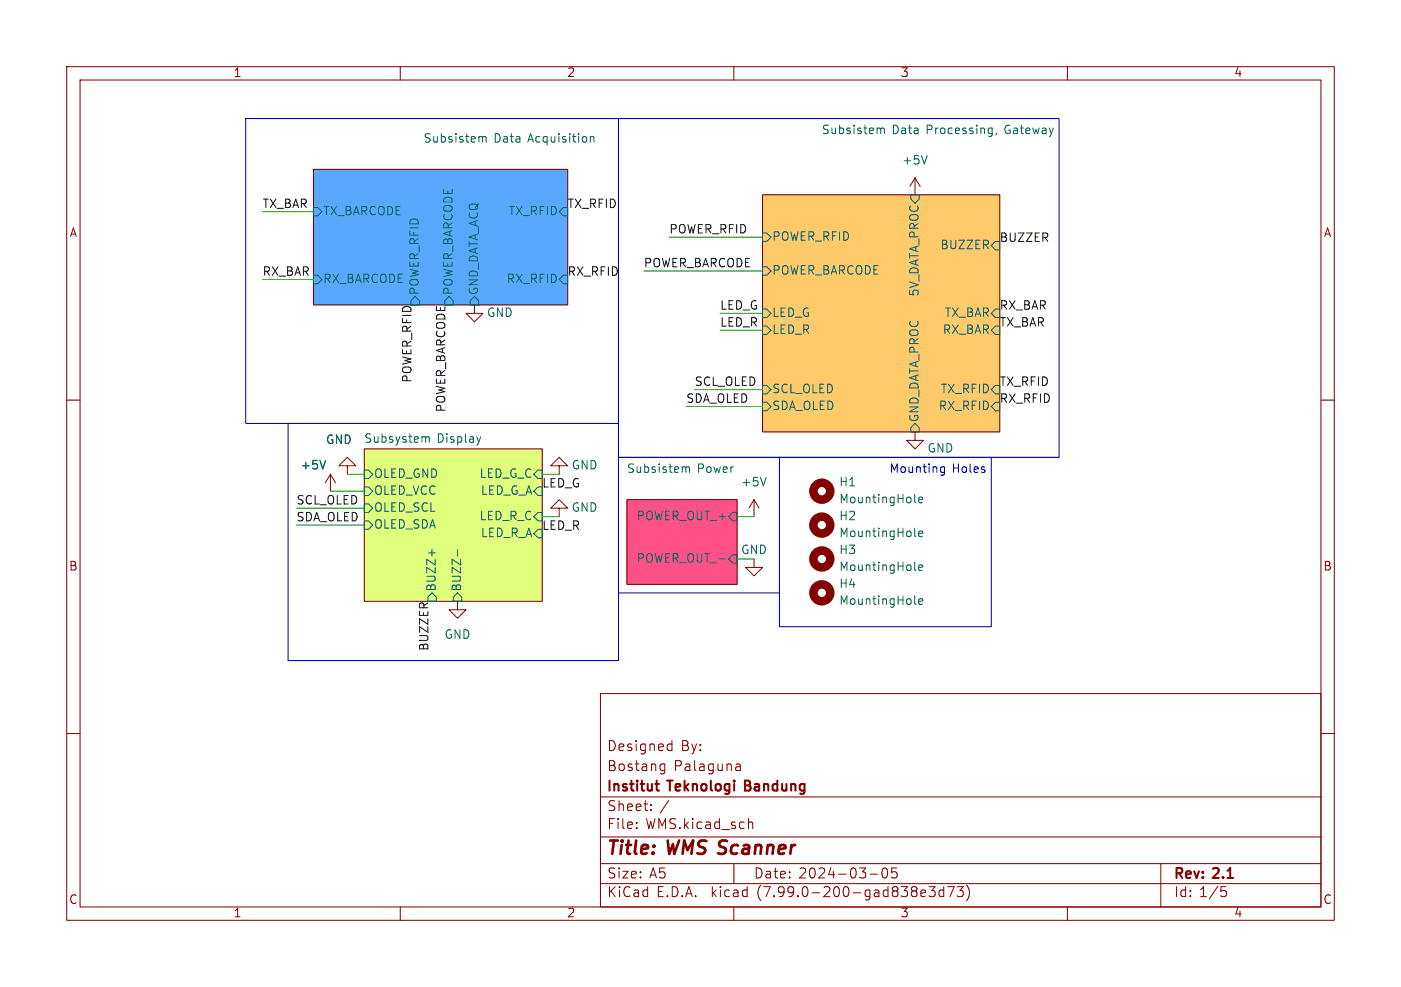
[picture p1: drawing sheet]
<svg xmlns="http://www.w3.org/2000/svg" width="210mm" height="148mm" viewBox="0 0 210 148" stroke-linecap="round" stroke-linejoin="round" font-family="sans-serif">
<g fill="none" stroke="#840000" stroke-width=".15">
<path d="M10 10h190v128h-190zM12 12h186v124h-186zM60 10v2M110 10v2M160 10v2M47 25.4h38.1v20.3h-38.1zM114.3 29.2h35.6v35.6h-35.6zM137.2 26.7l-.8 1.2M137.2 26.7v2.5M137.2 26.7l.7 1.2M10 60h2M71.1 45.7v1.3h1.3l-1.3 1.3-1.3-1.3h1.3"/>
<path d="M198 60h2M49.5 71.1l-.7 1.3M49.5 71.1v2.6M49.5 71.1l.8 1.3M52.1 69.9h1.2l-1.2-1.3-1.3 1.3h1.3v1.2M54.6 67.3h26.7v22.9h-26.7zM83.8 69.9h1.3l-1.3-1.3-1.3 1.3h1.3v1.2M83.8 76.2h1.3l-1.3-1.3-1.3 1.3h1.3v1.3M94 74.9h16.5v12.7h-16.5zM113 74.9l-.7 1.3M113 74.9v2.6M113 74.9l.8 1.3"/>
<path d="M137.2 64.8v1.2h1.2l-1.2 1.3-1.3-1.3h1.3M68.6 90.2v1.2h1.2l-1.2 1.3-1.3-1.3h1.3M113 83.8v1.3h1.3l-1.3 1.3-1.2-1.3h1.2M10 110h2M90 104h108v32h-108zM90 119.5h108M99.2 114.6h.4M99.6 114.6v1.2a.41 .41 0 0 1-.5 .3M99.6 115.5l-.4 .1M100.3 111.6h.4M100.7 111.1v1.5M100.7 112.5l-.4 .1"/>
<path d="M110.5 114.6h.3l.2 .2v.8M111 115.5l-.5 .1M111 114.9l-.5 .1M198 110h2M60 136v2M90 132.5h108M90 129.5h108M90 125.5h108M95.4 124.1v.2M95.4 123.3v.2M97.6 121.4v.2M97.6 120.6v.2"/>
<path d="M110 136v2M110 129.5v3M112.3 123.3h.5v1M130.4 131.1h1.2M132.4 130.2h.3a.94 .94 0 0 1 0 1.5h-.2a1 1 0 0 1-.1-1.5zM134.4 130.2h-.7l-.1 .7 .2-.2 .5 .1 .2 .2-.1 .5-.2 .2h-.4l-.2-.2M139.2 133h1l-.5 .5a.41 .41 0 0 1 .5 .3v.4l-.2 .2-.5 .1-.3-.2M141.5 133.5h-.5l-.2 .2v.5l.1 .2h.6M141.5 133v1.5M142 133h1l-.6 1.5M143.5 133h.9l-.5 .5a.41 .41 0 0 1 .5 .3v.4l-.2 .2-.5 .1-.2-.2M144.9 132.7a1.72 1.72 0 0 1 0 2.3"/>
<path d="M160 136v2M174 129.5v6.5M183.2 133.5h.4l.2 .3v.4l-.1 .2-.5 .1"/>
</g>
<path d="M98.2 117.6h.6M98.6 118.6h.2" fill="none" stroke="#840000" stroke-width=".3"/>
<path d="M94 74.9h16.5v12.7h-16.5z" fill="#ff5087" stroke="#ff5087" stroke-width=".15"/>
<path d="M47 25.4h38.1v20.3h-38.1z" fill="#59a7ff" stroke="#59a7ff" stroke-width=".15"/>
<path d="M114.3 29.2h35.6v35.6h-35.6z" fill="#ffcb6a" stroke="#ffcb6a" stroke-width=".15"/>
<path d="M54.6 67.3h26.7v22.9h-26.7z" fill="#e0ff7c" stroke="#e0ff7c" stroke-width=".15"/>
<g fill="none" stroke="#006464" stroke-width=".15">
<path d="M131.8 19.2l.2 .2M132 19.4v.6M132 19.4l.2-.2 .3 .1 .1 .7M148.6 19.2l.1 .1M148.7 19.2v1l-.1 .2M148.7 20h-.1M149.4 20l-.1 .2M47 31.1h.6l.7 .7-.7 .6h-.6zM72.1 20.5l.2 .1M72.3 20.6v.7M72.3 20.6l.2-.1h.3l.1 .8M84.5 31.1h.6v1.3h-.6l-.7-.6z"/>
<path d="M88.5 20.6l.2-.1h.3v.8M88.5 20.5v.8M114.3 34.9h.6l.7 .7-.7 .6h-.6zM136.5 29.2h1.3v.6l-.6 .7-.7-.7zM139 23.3l-.4 1.3M149.2 36.2h.7v1.3h-.7l-.6-.7zM47 41.3h.6l.7 .6-.7 .6h-.6zM62.2 44.5l.7 .6v.6h-1.3v-.6zM67.3 44.5l.6 .6v.6h-1.2v-.6zM71.1 44.5l.7 .6v.6h-1.3v-.6zM84.5 41.3h.6v1.2h-.6l-.7-.6zM114.3 46.4h.6l.7 .6-.7 .6h-.6z"/>
<path d="M114.3 48.9h.6l.7 .6-.7 .7h-.6zM114.3 57.8h.6l.7 .6-.7 .7h-.6zM114.3 40h.6l.7 .6-.7 .7h-.6zM149.2 48.9h.7v1.3h-.7l-.6-.7zM149.2 57.8h.7v1.3h-.7l-.6-.7zM149.2 46.4h.7v1.2h-.7l-.6-.6zM48.8 69l-.4 1.3M54.6 73h.6l.7 .7-.7 .6h-.6zM54.6 75.6h.6l.7 .6-.7 .6h-.6zM54.6 70.5h.6l.7 .6-.7 .7h-.6zM54.6 78.1h.6l.7 .6-.7 .7h-.6zM63.9 65.5h.4v.8"/>
<path d="M72.1 65.5l-.3 .8M80 71.1l.6-.6h.7v1.3h-.7zM80.6 73h.7v1.3h-.7l-.6-.6zM80.6 76.8h.7v1.3h-.7l-.6-.6zM80.6 79.4h.7v1.2h-.7l-.6-.6zM102.6 70l.2 .2M102.8 70.2v.6M102.8 70.2l.2-.2 .3 .1 .1 .7M109.9 76.8h.6v1.3h-.6l-.7-.6zM114.3 60.3h.6l.7 .7-.7 .6h-.6zM114.8 71.6l-.4 1.3M137.2 63.5l.6 .6v.7h-1.3v-.7z"/>
<path d="M137.2 75.3l.1 .1M137.7 75l.6-.1v-.3h-.4l-.2 .1 .1 .6h.5M149.2 60.3h.7v1.3h-.7l-.6-.6zM64.8 82.4v1M64.8 88.9l.6 .6v.7h-1.3v-.7zM68.6 82.4v1M68.6 88.9l.6 .6v.7h-1.3v-.7zM109.9 83.2h.6v1.3h-.6l-.7-.7zM137.2 80.4l.1 .1M137.2 85.5l.1 .1M137.2 90.6h.1M137.7 80.1l.6-.2v-.2l-.4-.1-.2 .2 .1 .6h.5"/>
<path d="M137.7 85.1l.6-.1v-.2l-.4-.1-.2 .2 .1 .6h.5M137.7 90.2l.6-.1v-.2l-.4-.1-.2 .2 .1 .6h.5"/>
</g>
<g fill="none" stroke="#840000" stroke-width="1.3">
<circle cx="123.2" cy="73.7" r="1.27"/>
<circle cx="123.2" cy="78.7" r="1.27"/>
<circle cx="123.2" cy="88.9" r="1.27"/>
<circle cx="123.2" cy="83.8" r="1.27"/>
</g>
<path d="M36.8 17.8h55.9v45.7h-55.9zM92.7 17.8h66v50.8h-66zM43.2 63.5h49.5v35.6h-49.5zM92.7 68.6h24.1v20.3h-24.1zM116.8 68.6h31.8v25.4h-31.8zM141.1 70.8h.5M141.1 70.1h.5M141.6 70v1l-.3 .3-.3-.1" fill="none" stroke="#0000c2" stroke-width=".15"/>
<g fill="none" stroke="#009600" stroke-width=".15">
<path d="M39.4 31.8h7.6M100.3 35.6h14M39.4 41.9h7.6M96.5 40.6h17.8M104.1 58.4h10.2M107.9 47h6.4M107.9 49.5h6.4M44.4 78.7h10.2M44.4 76.2h10.2M49.5 73.7h5.1M52.1 71.1h2.5M81.3 71.1h2.5"/>
<path d="M81.3 77.5h2.5M102.9 61h11.4M110.5 77.5h2.5M110.5 83.8h2.5"/>
</g>
<g font-size="2.8" fill="#840000">
<text x="91" y="128.8">Title:</text>
<text x="100.1" y="128.8">WMS Scanner</text>
</g>
<g font-size="2.1" fill="#840000">
<text x="91" y="112.9">Designed</text>
<text x="102.1" y="112.9">By:</text>
<text x="91" y="119.1">Institut</text>
<text x="91" y="115.9">Bostang</text>
<text x="100.3" y="119.1">Teknologi</text>
<text x="101" y="115.9">Palaguna</text>
<text x="112.2" y="119.1">Bandung</text>
<text x="91" y="124.6">File:</text>
<text x="91" y="121.9">Sheet:</text>
<text x="96.8" y="124.6">WMS.kicad_sch</text>
<text x="98.9" y="121.9">/</text>
<text x="91" y="134.8">KiCad</text>
<text x="91" y="132">Size:</text>
<text x="97.3" y="132">A5</text>
<text x="98.4" y="134.8">E.D.A.</text>
<text x="106.7" y="134.8">kicad</text>
<text x="113" y="132">Date:</text>
<text x="113.6" y="134.8">(7.99.0-200-gad838e3d73)</text>
<text x="119.7" y="132">2024-03-05</text>
<text x="176" y="132.2">Rev:</text>
<text x="176" y="134.8">Id: 1/5</text>
<text x="182" y="132.2">2.1</text>
</g>
<g font-size="1.8" fill="#840000">
<text x="35" y="11.8">1</text>
<text x="85" y="11.8">2</text>
<text x="135" y="11.8">3</text>
<text x="185" y="11.8">4</text>
<text x="10.4" y="35.8">A</text>
<text x="198.4" y="35.8">A</text>
<text x="10.3" y="85.8">B</text>
<text x="198.3" y="85.8">B</text>
<text x="10.3" y="135.8">C</text>
<text x="35" y="137.8">1</text>
<text x="85" y="137.8">2</text>
<text x="135" y="137.8">3</text>
<text x="185" y="137.8">4</text>
<text x="198.3" y="135.8">C</text>
</g>
<g font-size="1.8" fill="#006464">
<text x="63.5" y="21.6">Subsistem</text>
<text x="74.1" y="21.6">Data</text>
<text x="79.2" y="21.6">Acquisition</text>
<text x="123.2" y="20.3">Subsistem</text>
<text x="133.8" y="20.3">Data</text>
<text x="138.9" y="20.3">Processing,</text>
<text x="150.8" y="20.3">Gateway</text>
<text x="135.2" y="25">+5V</text>
<text x="48.5" y="32.6">TX_BARCODE</text>
<text x="76.1" y="32.6">TX_RFID</text>
<text x="115.8" y="41.5">POWER_BARCODE</text>
<text x="115.8" y="36.4">POWER_RFID</text>
<text x="140.8" y="37.7">BUZZER</text>
<text x="48.5" y="42.7">RX_BARCODE</text>
<text x="63.1" y="44.3" transform="rotate(-90 63.1 44.3)">POWER_RFID</text>
<text x="68.1" y="44.3" transform="rotate(-90 68.1 44.3)">POWER_BARCODE</text>
<text x="71.9" y="44.3" transform="rotate(-90 71.9 44.3)">GND_DATA_ACQ</text>
<text x="72.9" y="47.8">GND</text>
<text x="75.8" y="42.7">RX_RFID</text>
<text x="115.8" y="47.8">LED_G</text>
<text x="138" y="44.6" transform="rotate(-90 138 44.6)">5V_DATA_PROC</text>
<text x="141.5" y="47.8">TX_BAR</text>
<text x="115.8" y="50.4">LED_R</text>
<text x="141.2" y="50.4">RX_BAR</text>
<text x="115.8" y="59.2">SCL_OLED</text>
<text x="140.9" y="59.2">TX_RFID</text>
<text x="115.8" y="61.8">SDA_OLED</text>
<text x="138" y="63.3" transform="rotate(-90 138 63.3)">GND_DATA_PROC</text>
<text x="140.6" y="61.8">RX_RFID</text>
<text x="45" y="70.7">+5V</text>
<text x="48.8" y="66.9">GND</text>
<text x="54.6" y="66.6">Subsystem</text>
<text x="56.1" y="71.9">OLED_GND</text>
<text x="65.5" y="66.6">Display</text>
<text x="71.8" y="71.9">LED_G_C</text>
<text x="85.6" y="70.7">GND</text>
<text x="94" y="71.1">Subsistem</text>
<text x="104.5" y="71.1">Power</text>
<text x="139" y="68.1">GND</text>
<text x="56.1" y="74.5">OLED_VCC</text>
<text x="56.1" y="77">OLED_SCL</text>
<text x="72" y="74.5">LED_G_A</text>
<text x="85.6" y="77">GND</text>
<text x="111" y="73.2">+5V</text>
<text x="125.7" y="73.2">H1</text>
<text x="125.7" y="75.8">MountingHole</text>
<text x="56.1" y="79.6">OLED_SDA</text>
<text x="71.8" y="78.3">LED_R_C</text>
<text x="72" y="80.8">LED_R_A</text>
<text x="95.3" y="78.3">POWER_OUT_+</text>
<text x="111" y="83.4">GND</text>
<text x="125.7" y="78.3">H2</text>
<text x="125.7" y="80.8">MountingHole</text>
<text x="125.7" y="83.4">H3</text>
<text x="65.6" y="88.7" transform="rotate(-90 65.6 88.7)">BUZZ+</text>
<text x="69.4" y="88.7" transform="rotate(-90 69.4 88.7)">BUZZ-</text>
<text x="95.3" y="84.6">POWER_OUT_-</text>
<text x="125.7" y="85.9">MountingHole</text>
<text x="125.7" y="88.5">H4</text>
<text x="125.7" y="91">MountingHole</text>
<text x="66.6" y="96.1">GND</text>
</g>
<g font-size="1.8" fill="#0f0f0f">
<text x="39.4" y="31.4">TX_BAR</text>
<text x="85.1" y="31.4">TX_RFID</text>
<text x="100.3" y="35.2">POWER_RFID</text>
<text x="39.4" y="41.6">RX_BAR</text>
<text x="85.1" y="41.6">RX_RFID</text>
<text x="96.5" y="40.3">POWER_BARCODE</text>
<text x="149.9" y="36.5">BUZZER</text>
<text x="107.9" y="46.6">LED_G</text>
<text x="149.9" y="46.6">RX_BAR</text>
<text x="107.9" y="49.2">LED_R</text>
<text x="149.9" y="49.2">TX_BAR</text>
<text x="61.9" y="57.5" transform="rotate(-90 61.9 57.5)">POWER_RFID</text>
<text x="104.1" y="58.1">SCL_OLED</text>
<text x="149.9" y="58.1">TX_RFID</text>
<text x="67" y="61.9" transform="rotate(-90 67 61.9)">POWER_BARCODE</text>
<text x="102.9" y="60.6">SDA_OLED</text>
<text x="149.9" y="60.6">RX_RFID</text>
<text x="44.4" y="75.9">SCL_OLED</text>
<text x="81.3" y="73.3">LED_G</text>
<text x="44.4" y="78.4">SDA_OLED</text>
<text x="81.3" y="79.7">LED_R</text>
<text x="64.4" y="97.7" transform="rotate(-90 64.4 97.7)">BUZZER</text>
</g>
<g font-size="1.8" fill="#0000c2">
<text x="133.3" y="71.1">Mounting</text>
<text x="142.8" y="71.1">Holes</text>
</g>
</svg>
